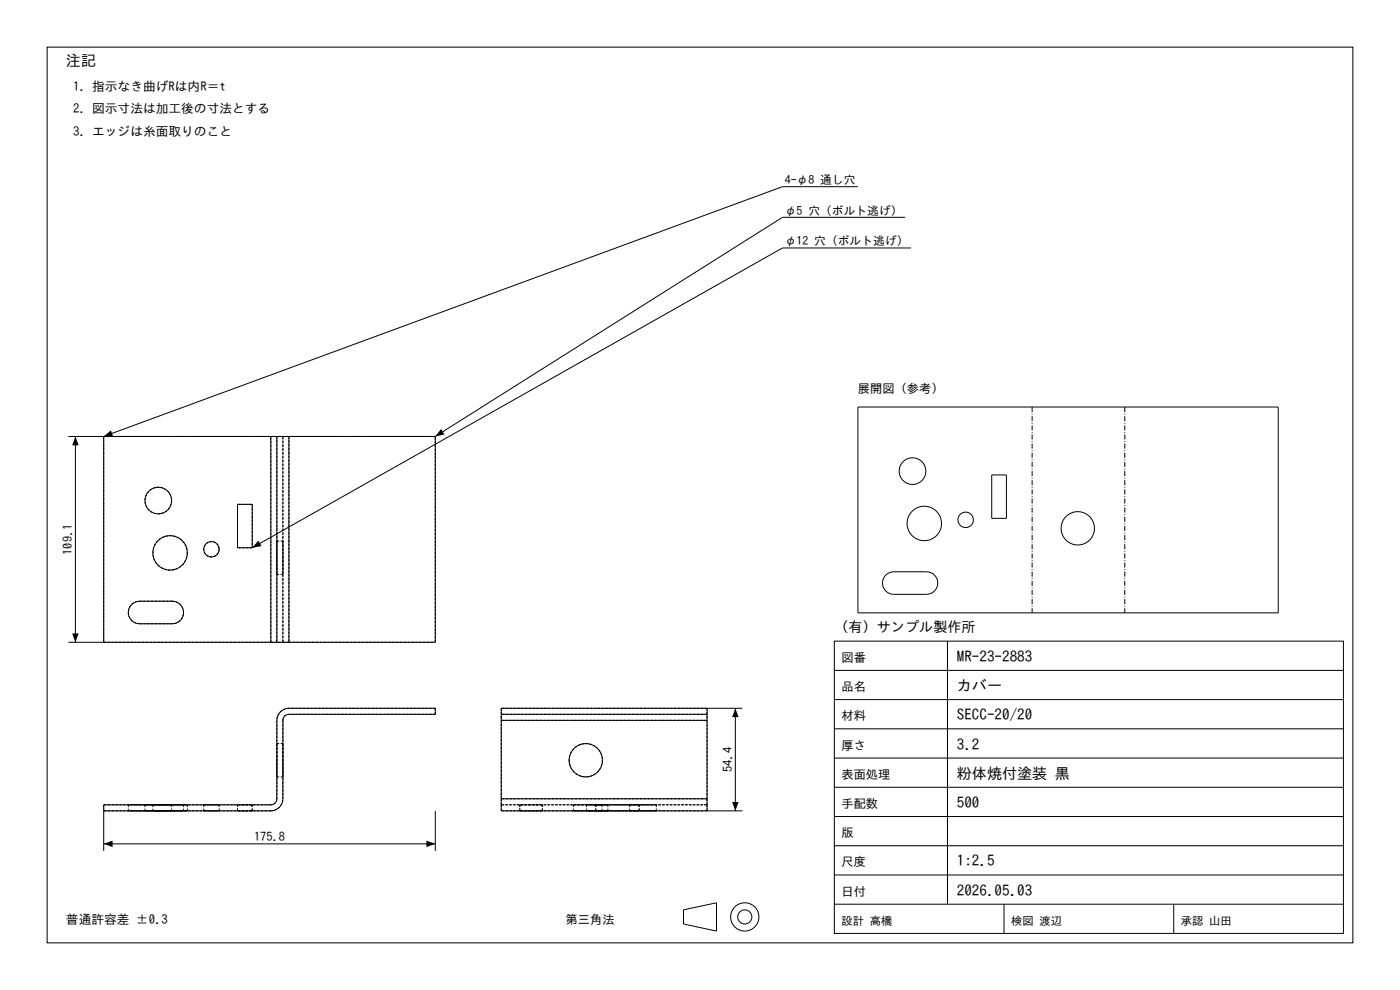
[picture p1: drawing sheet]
<svg xmlns="http://www.w3.org/2000/svg" width="297mm" height="210mm" viewBox="0 0 297 210" stroke-linecap="round" stroke-linejoin="round" font-family="sans-serif">
<g fill="none" stroke="#000" stroke-width=".21">
<path d="M10 10h277v190h-277zM182 39.6h-16l-144 53v43.6M192 46.1h-26l-73.7 46.5M193.2 52.6h-27.2l-112.5 63.6M14.5 92.6h43M16 92.6v43.6M57.5 92.6h1.2M57.5 92.6v43.6M58.7 92.6h2.6M58.7 92.6v43.6M61.3 92.6h31M61.3 92.6v43.6"/>
<path d="M92.3 92.6v43.6h-31M182 86.3h89.2v43.7h-89.2zM50.4 107h3.1v9.2h-3.1zM210.4 100.7h3.1v9.2h-3.1zM14.5 136.2h43M28 128.1l.5-.3 1.1-.3h7a2.39 2.39 0 0 1 2.3 2.4 2.39 2.39 0 0 1-2.3 2.4h-7a2.39 2.39 0 0 1-2.2-1.5 2.39 2.39 0 0 1 .6-2.7zM57.5 136.2h1.2M58.7 136.2h2.6M177 136h108v62h-108zM187.9 122a2.39 2.39 0 0 1 1.7-.7h7a2.39 2.39 0 0 1 2.3 2.4 2.39 2.39 0 0 1-2.3 2.4h-7a2.39 2.39 0 0 1-2.2-1.5 2.39 2.39 0 0 1 .5-2.6zM201 136v55.8M106.3 151.5v1.3"/>
<path d="M106.3 151.5h43.7M106.3 152.8v16.6M106.3 152.8h43.7M150 151.5v1.3M150 150.2v1.3M150 152.8v16.6M156 150.2v21.8M157.5 150.2h-51.2v1.3M177 154.6h108M177 148.4h108M177 142.2h108M22 172h35.5a2.56 2.56 0 0 0 2.5-2.6v-16.6a1.28 1.28 0 0 1 1.3-1.3h31v-1.3h-31a2.56 2.56 0 0 0-2.6 2.6v16.6a1.28 1.28 0 0 1-1.2 1.3h-35.5v9.8"/>
<path d="M22 179h70.3M92.3 172v8.5M106.3 169.4v2.6h51.2M106.3 169.4h43.7M150 169.4v2.6M177 179.4h108M177 173.2h108M177 167h108M177 160.8h108M145 193l7-1.5v6l-7-1.5zM177 191.8h108M177 185.6h108"/>
<path d="M213 191.8v6.2M249 191.8v6.2"/>
<circle cx="193.6" cy="99.9" r="2.83"/>
<circle cx="33.6" cy="106.2" r="2.83"/>
<circle cx="36.1" cy="117.3" r="3.7"/>
<circle cx="44.9" cy="116.5" r="1.64"/>
<circle cx="196.1" cy="111" r="3.7"/>
<circle cx="204.9" cy="110.3" r="1.64"/>
<circle cx="228.6" cy="112.1" r="3.5"/>
<circle cx="124.3" cy="161.3" r="3.5"/>
<circle cx="158" cy="194.5" r="3"/>
<circle cx="158" cy="194.5" r="1.5"/>
</g>
<g fill="none" stroke="#000" stroke-width=".21" stroke-dasharray=".5 .3" stroke-linecap="butt">
<path d="M22 92.6v43.6M57.5 92.6h-35.5M57.5 92.6h2.5M58.7 92.6v43.6M60 92.6h1.3M60 92.6v43.6M61.3 92.6v43.6M92.3 92.6h-31M36.4 106.2a2.83 2.83 0 0 1-4 2.5 2.83 2.83 0 0 1-.6-4.7 2.83 2.83 0 0 1 4.5 1.5l.1 .7M39.7 117.3a3.7 3.7 0 0 1-5.2 3.3 3.7 3.7 0 0 1-.7-6.2 3.7 3.7 0 0 1 5.9 2.1v.8M46.5 116.5a1.64 1.64 0 0 1-2.3 1.5 1.64 1.64 0 0 1-.4-2.7 1.64 1.64 0 0 1 2.6 .7l.1 .5M50.4 107h3.1"/>
<path d="M50.4 116.2v-9.2M53.5 107v9.2M53.5 116.2h-3.1M58.7 114.8v7M58.7 114.8h1.3M60 114.8v7M22 136.2h35.5M29.6 132.3a2.39 2.39 0 0 1-2.4-2.4 2.39 2.39 0 0 1 2.4-2.4M29.6 132.3h7M36.6 127.5h-7M36.6 127.5a2.39 2.39 0 0 1 2.3 2.4 2.39 2.39 0 0 1-2.3 2.4M57.5 136.2h2.5"/>
<path d="M57.5 136.2v-43.6M58.7 121.8v-7M60 136.2h1.3M60 136.2v-43.6M60 121.8v-7M60 121.8h-1.3M61.3 136.2h31M92.3 136.2v-43.6M58.7 152.8v16.6M58.7 157.7v3.6M58.7 157.7h1.3M60 152.8v16.6"/>
<path d="M60 152.8a1.28 1.28 0 0 1 1.3-1.3M60 157.7v3.6M61.3 150.2a2.56 2.56 0 0 0-2.6 2.6M92.3 151.5h-31M92.3 151.5v-1.3M92.3 150.2h-31M106.3 150.2v2.6M106.3 152.8h43.7M150 150.2v2.6M150 152.8v16.6M150 151.5h-43.7M150 150.2h-43.7"/>
<path d="M22 172v-1.3M27.2 172h2.4M27.2 170.7h2.4M27.2 170.7v1.3M29.6 172h-2.4M29.6 172h7M29.6 170.7h-2.4M29.6 170.7h7M30.8 172h5.6M30.8 170.7h5.6M30.8 170.7v1.3M32.4 172h7.3"/>
<path d="M32.4 170.7h7.3M32.4 170.7v1.3M36.4 172h-5.6M36.4 170.7h-5.6M36.4 172v-1.3M36.6 172h-7M36.6 172h2.3M36.6 170.7h-7M36.6 170.7h2.3M38.9 172h-2.3M38.9 170.7h-2.3M38.9 170.7v1.3"/>
<path d="M39.7 172h-7.3M39.7 170.7h-7.3M39.7 172v-1.3M43.2 172h3.3M43.2 170.7h3.3M43.2 170.7v1.3M46.5 172h-3.3M46.5 170.7h-3.3M46.5 172v-1.3M50.4 172h3.1M50.4 170.7h3.1M50.4 172v-1.3"/>
<path d="M53.5 172h-3.1M53.5 170.7h-3.1M53.5 172v-1.3M57.5 172h-35.5M57.5 170.7h-35.5M57.5 172a2.56 2.56 0 0 0 2.5-2.6M58.7 169.4a1.28 1.28 0 0 1-1.2 1.3M58.7 161.3v3.5M58.7 164.8v-7.1M58.7 164.8h1.3M60 161.3v3.5M60 164.8v-7.1"/>
<path d="M106.3 172v-1.3M106.3 169.4v1.3M106.3 169.4v-16.6M106.3 170.7h43.7M110.3 172h4.8M110.3 170.7h4.8M110.3 172v-1.3M115.1 172h-4.8M115.1 170.7h-4.8M115.1 172v-1.3M120.7 161.3a3.5 3.5 0 0 0 5.1 3.1 3.5 3.5 0 0 0 .7-5.9 3.5 3.5 0 0 0-5.7 2l-.1 .8M121.6 172h7.4"/>
<path d="M121.6 170.7h7.4M121.6 170.7v1.3M124.4 172h3.3M124.4 170.7h3.3M124.4 170.7v1.3M125.3 172h-3.7M125.3 170.7h-3.7M126.1 172h-1.7M126.1 170.7h-1.7M126.4 172h9.2M126.4 170.7h9.2M126.4 172v-1.3"/>
<path d="M127.7 172h-1.6M127.7 170.7h-1.6M127.7 170.7v1.3M129 172h-3.7M129 170.7h-3.7M129 170.7v1.3M133.6 172h5.6M133.6 170.7h5.6M133.6 170.7v1.3M135.6 172h-9.2M135.6 170.7h-9.2M135.6 172v-1.3"/>
<path d="M136.4 172h-2.8M136.4 170.7h-2.8M139.2 172h-2.8M139.2 170.7h-2.8M139.2 170.7v1.3M150 172v-1.3M150 172h-43.7M150 170.7h-43.7M150 169.4v1.3M150 169.4h-43.7"/>
</g>
<path d="M16 92.6l.7 1.9h-1.4zM22 92.6l1.5-1.3 .5 1.3zM93.6 91l.7 1.2-2 .4zM54.8 114.7l.7 1.2-2 .3zM15.3 134.4h1.4l-.7 1.8zM156 150.2l.7 1.9h-1.4zM22 179l1.9-.7v1.4zM90.5 178.3l1.8 .7-1.8 .7zM155.3 170.1h1.4l-.7 1.9z" fill="#000"/>
<path d="M219 86.3v43.7M238.6 86.3v43.7" fill="none" stroke="#000" stroke-width=".21" stroke-dasharray="1.1 .4 .2 .4" stroke-linecap="butt"/>
<g font-size="3.2">
<text x="14" y="14">注記</text>
<text x="203" y="140.4">MR-23-2883</text>
<text x="203" y="146.6">カバー</text>
<text x="203" y="152.8">SECC-20/20</text>
<text x="203" y="159">3.2</text>
<text x="203" y="165.2">粉体焼付塗装 黒</text>
<text x="203" y="171.4">500</text>
<text x="203" y="183.8">1:2.5</text>
<text x="203" y="190">2026.05.03</text>
</g>
<text font-size="3" x="177" y="134">（有）サンプル製作所</text>
<g font-size="2.7">
<text x="15.5" y="19.2">1. 指示なき曲げRは内R＝t</text>
<text x="15.5" y="24">2. 図示寸法は加工後の寸法とする</text>
<text x="15.5" y="28.8">3. エッジは糸面取りのこと</text>
<text x="14" y="196">普通許容差 ±0.3</text>
</g>
<g font-size="2.6">
<text x="182" y="83.3">展開図（参考）</text>
<text x="15.3" y="117.7" transform="rotate(-90 15.3 117.7)">109.1</text>
<text x="178.5" y="140.4">図番</text>
<text x="178.5" y="146.6">品名</text>
<text x="178.5" y="152.8">材料</text>
<text x="178.5" y="159">厚さ</text>
<text x="155.3" y="163.7" transform="rotate(-90 155.3 163.7)">54.4</text>
<text x="178.5" y="165.2">表面処理</text>
<text x="178.5" y="171.4">手配数</text>
<text x="53.9" y="178.3">175.8</text>
<text x="178.5" y="177.6">版</text>
<text x="178.5" y="183.8">尺度</text>
<text x="178.5" y="190">日付</text>
<text x="120" y="196">第三角法</text>
</g>
<g font-size="2.5">
<text x="166.5" y="39">4-φ8 通し穴</text>
<text x="166.5" y="45.5">φ5 穴（ボルト逃げ）</text>
<text x="166.5" y="52">φ12 穴（ボルト逃げ）</text>
</g>
<g font-size="2.4">
<text x="178.5" y="196.2">設計 高橋</text>
<text x="214.5" y="196.2">検図 渡辺</text>
<text x="250.5" y="196.2">承認 山田</text>
</g>
</svg>
